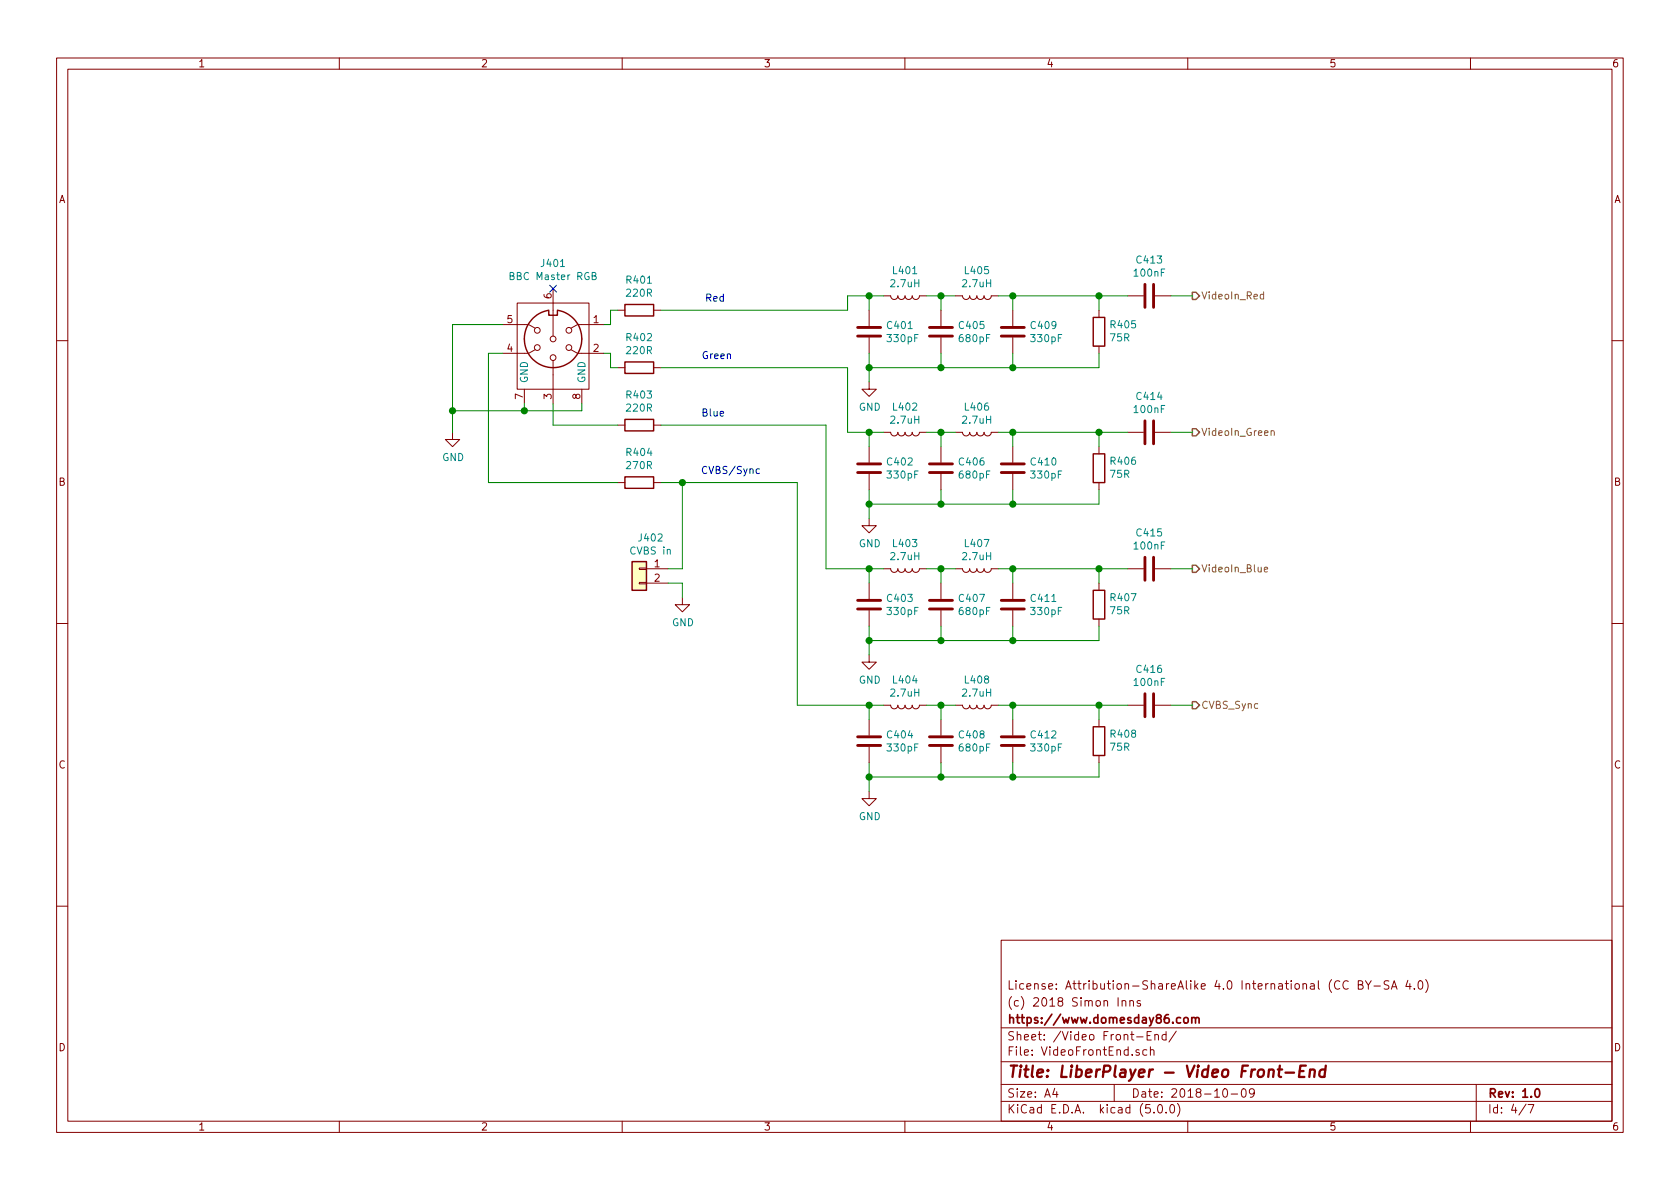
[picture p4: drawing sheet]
EESchema Schematic File Version 4
LIBS:LiberPlayer-cache
EELAYER 26 0
EELAYER END
$Descr A4 11693 8268
encoding utf-8
Sheet 4 7
Title "LiberPlayer - Video Front-End"
Date "2018-10-09"
Rev "1.0"
Comp "https://www.domesday86.com"
Comment1 "(c) 2018 Simon Inns"
Comment2 "License: Attribution-ShareAlike 4.0 International (CC BY-SA 4.0)"
Comment3 ""
Comment4 ""
$EndDescr
$Comp
L Device:C C?
U 1 1
P 8000 2050
AR Path="/5BB757F7/5BBA6953" Ref="C?"  Part="1" 
AR Path="/5BBA63F4/5BBA6953" Ref="C413"  Part="1" 
F 0 "C413" V 7748 2050 50  0000 C CNN
F 1 "100nF" V 7839 2050 50  0000 C CNN
F 2 "Capacitor_SMD:C_0805_2012Metric" H 8038 1900 50  0001 C CNN
F 3 "~" H 8000 2050 50  0001 C CNN
	1    8000 2050
	0    1    1    0   
$EndComp
$Comp
L Device:C C?
U 1 1
P 8000 3000
AR Path="/5BB757F7/5BBA695A" Ref="C?"  Part="1" 
AR Path="/5BBA63F4/5BBA695A" Ref="C414"  Part="1" 
F 0 "C414" V 7748 3000 50  0000 C CNN
F 1 "100nF" V 7839 3000 50  0000 C CNN
F 2 "Capacitor_SMD:C_0805_2012Metric" H 8038 2850 50  0001 C CNN
F 3 "~" H 8000 3000 50  0001 C CNN
	1    8000 3000
	0    1    1    0   
$EndComp
$Comp
L Device:C C?
U 1 1
P 8000 3950
AR Path="/5BB757F7/5BBA6961" Ref="C?"  Part="1" 
AR Path="/5BBA63F4/5BBA6961" Ref="C415"  Part="1" 
F 0 "C415" V 7748 3950 50  0000 C CNN
F 1 "100nF" V 7839 3950 50  0000 C CNN
F 2 "Capacitor_SMD:C_0805_2012Metric" H 8038 3800 50  0001 C CNN
F 3 "~" H 8000 3950 50  0001 C CNN
	1    8000 3950
	0    1    1    0   
$EndComp
$Comp
L Device:C C?
U 1 1
P 8000 4900
AR Path="/5BB757F7/5BBA6968" Ref="C?"  Part="1" 
AR Path="/5BBA63F4/5BBA6968" Ref="C416"  Part="1" 
F 0 "C416" V 7748 4900 50  0000 C CNN
F 1 "100nF" V 7839 4900 50  0000 C CNN
F 2 "Capacitor_SMD:C_0805_2012Metric" H 8038 4750 50  0001 C CNN
F 3 "~" H 8000 4900 50  0001 C CNN
	1    8000 4900
	0    1    1    0   
$EndComp
$Comp
L Device:R R?
U 1 1
P 7650 2300
AR Path="/5BB757F7/5BBA6973" Ref="R?"  Part="1" 
AR Path="/5BBA63F4/5BBA6973" Ref="R405"  Part="1" 
F 0 "R405" H 7580 2254 50  0000 R CNN
F 1 "75R" H 7580 2345 50  0000 R CNN
F 2 "Resistor_SMD:R_0805_2012Metric" V 7580 2300 50  0001 C CNN
F 3 "~" H 7650 2300 50  0001 C CNN
	1    7650 2300
	-1   0    0    1   
$EndComp
$Comp
L Device:R R?
U 1 1
P 7650 3250
AR Path="/5BB757F7/5BBA697A" Ref="R?"  Part="1" 
AR Path="/5BBA63F4/5BBA697A" Ref="R406"  Part="1" 
F 0 "R406" H 7580 3204 50  0000 R CNN
F 1 "75R" H 7580 3295 50  0000 R CNN
F 2 "Resistor_SMD:R_0805_2012Metric" V 7580 3250 50  0001 C CNN
F 3 "~" H 7650 3250 50  0001 C CNN
	1    7650 3250
	-1   0    0    1   
$EndComp
$Comp
L Device:R R?
U 1 1
P 7650 4200
AR Path="/5BB757F7/5BBA6981" Ref="R?"  Part="1" 
AR Path="/5BBA63F4/5BBA6981" Ref="R407"  Part="1" 
F 0 "R407" H 7580 4154 50  0000 R CNN
F 1 "75R" H 7580 4245 50  0000 R CNN
F 2 "Resistor_SMD:R_0805_2012Metric" V 7580 4200 50  0001 C CNN
F 3 "~" H 7650 4200 50  0001 C CNN
	1    7650 4200
	-1   0    0    1   
$EndComp
$Comp
L Device:R R?
U 1 1
P 7650 5150
AR Path="/5BB757F7/5BBA6988" Ref="R?"  Part="1" 
AR Path="/5BBA63F4/5BBA6988" Ref="R408"  Part="1" 
F 0 "R408" H 7580 5104 50  0000 R CNN
F 1 "75R" H 7580 5195 50  0000 R CNN
F 2 "Resistor_SMD:R_0805_2012Metric" V 7580 5150 50  0001 C CNN
F 3 "~" H 7650 5150 50  0001 C CNN
	1    7650 5150
	-1   0    0    1   
$EndComp
$Comp
L Device:L L?
U 1 1
P 6800 2050
AR Path="/5BB757F7/5BBA69A6" Ref="L?"  Part="1" 
AR Path="/5BBA63F4/5BBA69A6" Ref="L405"  Part="1" 
F 0 "L405" V 6622 2050 50  0000 C CNN
F 1 "2.7uH" V 6713 2050 50  0000 C CNN
F 2 "Inductor_SMD:L_0805_2012Metric" H 6800 2050 50  0001 C CNN
F 3 "~" H 6800 2050 50  0001 C CNN
	1    6800 2050
	0    1    1    0   
$EndComp
$Comp
L Device:L L?
U 1 1
P 6300 2050
AR Path="/5BB757F7/5BBA69AD" Ref="L?"  Part="1" 
AR Path="/5BBA63F4/5BBA69AD" Ref="L401"  Part="1" 
F 0 "L401" V 6122 2050 50  0000 C CNN
F 1 "2.7uH" V 6213 2050 50  0000 C CNN
F 2 "Inductor_SMD:L_0805_2012Metric" H 6300 2050 50  0001 C CNN
F 3 "~" H 6300 2050 50  0001 C CNN
	1    6300 2050
	0    1    1    0   
$EndComp
$Comp
L Device:C C?
U 1 1
P 7050 2300
AR Path="/5BB757F7/5BBA69B4" Ref="C?"  Part="1" 
AR Path="/5BBA63F4/5BBA69B4" Ref="C409"  Part="1" 
F 0 "C409" H 7165 2346 50  0000 L CNN
F 1 "330pF" H 7165 2255 50  0000 L CNN
F 2 "Capacitor_SMD:C_0805_2012Metric" H 7088 2150 50  0001 C CNN
F 3 "~" H 7050 2300 50  0001 C CNN
	1    7050 2300
	1    0    0    -1  
$EndComp
$Comp
L Device:C C?
U 1 1
P 6550 2300
AR Path="/5BB757F7/5BBA69BB" Ref="C?"  Part="1" 
AR Path="/5BBA63F4/5BBA69BB" Ref="C405"  Part="1" 
F 0 "C405" H 6665 2346 50  0000 L CNN
F 1 "680pF" H 6665 2255 50  0000 L CNN
F 2 "Capacitor_SMD:C_0805_2012Metric" H 6588 2150 50  0001 C CNN
F 3 "~" H 6550 2300 50  0001 C CNN
	1    6550 2300
	1    0    0    -1  
$EndComp
$Comp
L Device:C C?
U 1 1
P 6050 2300
AR Path="/5BB757F7/5BBA69C2" Ref="C?"  Part="1" 
AR Path="/5BBA63F4/5BBA69C2" Ref="C401"  Part="1" 
F 0 "C401" H 6165 2346 50  0000 L CNN
F 1 "330pF" H 6165 2255 50  0000 L CNN
F 2 "Capacitor_SMD:C_0805_2012Metric" H 6088 2150 50  0001 C CNN
F 3 "~" H 6050 2300 50  0001 C CNN
	1    6050 2300
	1    0    0    -1  
$EndComp
Wire Wire Line
	6650 2050 6550 2050
Wire Wire Line
	6150 2050 6050 2050
Wire Wire Line
	6050 2050 6050 2150
Wire Wire Line
	6550 2150 6550 2050
Connection ~ 6550 2050
Wire Wire Line
	6550 2050 6450 2050
Wire Wire Line
	7050 2150 7050 2050
Wire Wire Line
	7050 2050 6950 2050
Wire Wire Line
	6050 2450 6050 2550
Wire Wire Line
	6050 2550 6550 2550
Wire Wire Line
	6550 2450 6550 2550
Connection ~ 6550 2550
Wire Wire Line
	6550 2550 7050 2550
Wire Wire Line
	7050 2450 7050 2550
$Comp
L power:GND #PWR?
U 1 1
P 3150 3000
AR Path="/5BB757F7/5BBA69E8" Ref="#PWR?"  Part="1" 
AR Path="/5BBA63F4/5BBA69E8" Ref="#PWR0401"  Part="1" 
F 0 "#PWR0401" H 3150 2750 50  0001 C CNN
F 1 "GND" H 3155 2827 50  0000 C CNN
F 2 "" H 3150 3000 50  0001 C CNN
F 3 "" H 3150 3000 50  0001 C CNN
	1    3150 3000
	1    0    0    -1  
$EndComp
$Comp
L Device:R R?
U 1 1
P 4450 2150
AR Path="/5BB757F7/5BBA69F0" Ref="R?"  Part="1" 
AR Path="/5BBA63F4/5BBA69F0" Ref="R401"  Part="1" 
F 0 "R401" V 4657 2150 50  0000 C CNN
F 1 "220R" V 4566 2150 50  0000 C CNN
F 2 "Resistor_SMD:R_0805_2012Metric" V 4380 2150 50  0001 C CNN
F 3 "~" H 4450 2150 50  0001 C CNN
	1    4450 2150
	0    -1   -1   0   
$EndComp
$Comp
L Device:R R?
U 1 1
P 4450 2550
AR Path="/5BB757F7/5BBA69F7" Ref="R?"  Part="1" 
AR Path="/5BBA63F4/5BBA69F7" Ref="R402"  Part="1" 
F 0 "R402" V 4657 2550 50  0000 C CNN
F 1 "220R" V 4566 2550 50  0000 C CNN
F 2 "Resistor_SMD:R_0805_2012Metric" V 4380 2550 50  0001 C CNN
F 3 "~" H 4450 2550 50  0001 C CNN
	1    4450 2550
	0    -1   -1   0   
$EndComp
$Comp
L Device:R R?
U 1 1
P 4450 2950
AR Path="/5BB757F7/5BBA69FE" Ref="R?"  Part="1" 
AR Path="/5BBA63F4/5BBA69FE" Ref="R403"  Part="1" 
F 0 "R403" V 4657 2950 50  0000 C CNN
F 1 "220R" V 4566 2950 50  0000 C CNN
F 2 "Resistor_SMD:R_0805_2012Metric" V 4380 2950 50  0001 C CNN
F 3 "~" H 4450 2950 50  0001 C CNN
	1    4450 2950
	0    -1   -1   0   
$EndComp
$Comp
L power:GND #PWR?
U 1 1
P 4750 4150
AR Path="/5BB757F7/5BBA6A1B" Ref="#PWR?"  Part="1" 
AR Path="/5BBA63F4/5BBA6A1B" Ref="#PWR0402"  Part="1" 
F 0 "#PWR0402" H 4750 3900 50  0001 C CNN
F 1 "GND" H 4755 3977 50  0000 C CNN
F 2 "" H 4750 4150 50  0001 C CNN
F 3 "" H 4750 4150 50  0001 C CNN
	1    4750 4150
	1    0    0    -1  
$EndComp
$Comp
L Device:R R?
U 1 1
P 4450 3350
AR Path="/5BB757F7/5BC1D5F3" Ref="R?"  Part="1" 
AR Path="/5BBA63F4/5BC1D5F3" Ref="R404"  Part="1" 
F 0 "R404" V 4657 3350 50  0000 C CNN
F 1 "270R" V 4566 3350 50  0000 C CNN
F 2 "Resistor_SMD:R_0805_2012Metric" V 4380 3350 50  0001 C CNN
F 3 "~" H 4450 3350 50  0001 C CNN
	1    4450 3350
	0    -1   -1   0   
$EndComp
Wire Wire Line
	4200 2250 4250 2250
Wire Wire Line
	4250 2250 4250 2150
Wire Wire Line
	4250 2150 4300 2150
Wire Wire Line
	4200 2450 4250 2450
Wire Wire Line
	4250 2450 4250 2550
Wire Wire Line
	4250 2550 4300 2550
$Comp
L Device:L L?
U 1 1
P 6800 3000
AR Path="/5BB757F7/5BC23E33" Ref="L?"  Part="1" 
AR Path="/5BBA63F4/5BC23E33" Ref="L406"  Part="1" 
F 0 "L406" V 6622 3000 50  0000 C CNN
F 1 "2.7uH" V 6713 3000 50  0000 C CNN
F 2 "Inductor_SMD:L_0805_2012Metric" H 6800 3000 50  0001 C CNN
F 3 "~" H 6800 3000 50  0001 C CNN
	1    6800 3000
	0    1    1    0   
$EndComp
$Comp
L Device:L L?
U 1 1
P 6300 3000
AR Path="/5BB757F7/5BC23E39" Ref="L?"  Part="1" 
AR Path="/5BBA63F4/5BC23E39" Ref="L402"  Part="1" 
F 0 "L402" V 6122 3000 50  0000 C CNN
F 1 "2.7uH" V 6213 3000 50  0000 C CNN
F 2 "Inductor_SMD:L_0805_2012Metric" H 6300 3000 50  0001 C CNN
F 3 "~" H 6300 3000 50  0001 C CNN
	1    6300 3000
	0    1    1    0   
$EndComp
$Comp
L Device:C C?
U 1 1
P 7050 3250
AR Path="/5BB757F7/5BC23E3F" Ref="C?"  Part="1" 
AR Path="/5BBA63F4/5BC23E3F" Ref="C410"  Part="1" 
F 0 "C410" H 7165 3296 50  0000 L CNN
F 1 "330pF" H 7165 3205 50  0000 L CNN
F 2 "Capacitor_SMD:C_0805_2012Metric" H 7088 3100 50  0001 C CNN
F 3 "~" H 7050 3250 50  0001 C CNN
	1    7050 3250
	1    0    0    -1  
$EndComp
$Comp
L Device:C C?
U 1 1
P 6550 3250
AR Path="/5BB757F7/5BC23E45" Ref="C?"  Part="1" 
AR Path="/5BBA63F4/5BC23E45" Ref="C406"  Part="1" 
F 0 "C406" H 6665 3296 50  0000 L CNN
F 1 "680pF" H 6665 3205 50  0000 L CNN
F 2 "Capacitor_SMD:C_0805_2012Metric" H 6588 3100 50  0001 C CNN
F 3 "~" H 6550 3250 50  0001 C CNN
	1    6550 3250
	1    0    0    -1  
$EndComp
$Comp
L Device:C C?
U 1 1
P 6050 3250
AR Path="/5BB757F7/5BC23E4B" Ref="C?"  Part="1" 
AR Path="/5BBA63F4/5BC23E4B" Ref="C402"  Part="1" 
F 0 "C402" H 6165 3296 50  0000 L CNN
F 1 "330pF" H 6165 3205 50  0000 L CNN
F 2 "Capacitor_SMD:C_0805_2012Metric" H 6088 3100 50  0001 C CNN
F 3 "~" H 6050 3250 50  0001 C CNN
	1    6050 3250
	1    0    0    -1  
$EndComp
Wire Wire Line
	6650 3000 6550 3000
Wire Wire Line
	6150 3000 6050 3000
Wire Wire Line
	6050 3000 6050 3100
Wire Wire Line
	6550 3100 6550 3000
Connection ~ 6550 3000
Wire Wire Line
	6550 3000 6450 3000
Wire Wire Line
	7050 3100 7050 3000
Wire Wire Line
	7050 3000 6950 3000
Wire Wire Line
	6050 3400 6050 3500
Wire Wire Line
	6050 3500 6550 3500
Wire Wire Line
	6550 3400 6550 3500
Connection ~ 6550 3500
Wire Wire Line
	6550 3500 7050 3500
Wire Wire Line
	7050 3400 7050 3500
$Comp
L Device:L L?
U 1 1
P 6800 3950
AR Path="/5BB757F7/5BC24E4E" Ref="L?"  Part="1" 
AR Path="/5BBA63F4/5BC24E4E" Ref="L407"  Part="1" 
F 0 "L407" V 6622 3950 50  0000 C CNN
F 1 "2.7uH" V 6713 3950 50  0000 C CNN
F 2 "Inductor_SMD:L_0805_2012Metric" H 6800 3950 50  0001 C CNN
F 3 "~" H 6800 3950 50  0001 C CNN
	1    6800 3950
	0    1    1    0   
$EndComp
$Comp
L Device:L L?
U 1 1
P 6300 3950
AR Path="/5BB757F7/5BC24E54" Ref="L?"  Part="1" 
AR Path="/5BBA63F4/5BC24E54" Ref="L403"  Part="1" 
F 0 "L403" V 6122 3950 50  0000 C CNN
F 1 "2.7uH" V 6213 3950 50  0000 C CNN
F 2 "Inductor_SMD:L_0805_2012Metric" H 6300 3950 50  0001 C CNN
F 3 "~" H 6300 3950 50  0001 C CNN
	1    6300 3950
	0    1    1    0   
$EndComp
$Comp
L Device:C C?
U 1 1
P 7050 4200
AR Path="/5BB757F7/5BC24E5A" Ref="C?"  Part="1" 
AR Path="/5BBA63F4/5BC24E5A" Ref="C411"  Part="1" 
F 0 "C411" H 7165 4246 50  0000 L CNN
F 1 "330pF" H 7165 4155 50  0000 L CNN
F 2 "Capacitor_SMD:C_0805_2012Metric" H 7088 4050 50  0001 C CNN
F 3 "~" H 7050 4200 50  0001 C CNN
	1    7050 4200
	1    0    0    -1  
$EndComp
$Comp
L Device:C C?
U 1 1
P 6550 4200
AR Path="/5BB757F7/5BC24E60" Ref="C?"  Part="1" 
AR Path="/5BBA63F4/5BC24E60" Ref="C407"  Part="1" 
F 0 "C407" H 6665 4246 50  0000 L CNN
F 1 "680pF" H 6665 4155 50  0000 L CNN
F 2 "Capacitor_SMD:C_0805_2012Metric" H 6588 4050 50  0001 C CNN
F 3 "~" H 6550 4200 50  0001 C CNN
	1    6550 4200
	1    0    0    -1  
$EndComp
$Comp
L Device:C C?
U 1 1
P 6050 4200
AR Path="/5BB757F7/5BC24E66" Ref="C?"  Part="1" 
AR Path="/5BBA63F4/5BC24E66" Ref="C403"  Part="1" 
F 0 "C403" H 6165 4246 50  0000 L CNN
F 1 "330pF" H 6165 4155 50  0000 L CNN
F 2 "Capacitor_SMD:C_0805_2012Metric" H 6088 4050 50  0001 C CNN
F 3 "~" H 6050 4200 50  0001 C CNN
	1    6050 4200
	1    0    0    -1  
$EndComp
Wire Wire Line
	6650 3950 6550 3950
Wire Wire Line
	6150 3950 6050 3950
Wire Wire Line
	6050 3950 6050 4050
Wire Wire Line
	6550 4050 6550 3950
Connection ~ 6550 3950
Wire Wire Line
	6550 3950 6450 3950
Wire Wire Line
	7050 4050 7050 3950
Wire Wire Line
	7050 3950 6950 3950
Wire Wire Line
	6050 4350 6050 4450
Wire Wire Line
	6050 4450 6550 4450
Wire Wire Line
	6550 4350 6550 4450
Connection ~ 6550 4450
Wire Wire Line
	6550 4450 7050 4450
Wire Wire Line
	7050 4350 7050 4450
$Comp
L Device:L L?
U 1 1
P 6800 4900
AR Path="/5BB757F7/5BC26425" Ref="L?"  Part="1" 
AR Path="/5BBA63F4/5BC26425" Ref="L408"  Part="1" 
F 0 "L408" V 6622 4900 50  0000 C CNN
F 1 "2.7uH" V 6713 4900 50  0000 C CNN
F 2 "Inductor_SMD:L_0805_2012Metric" H 6800 4900 50  0001 C CNN
F 3 "~" H 6800 4900 50  0001 C CNN
	1    6800 4900
	0    1    1    0   
$EndComp
$Comp
L Device:L L?
U 1 1
P 6300 4900
AR Path="/5BB757F7/5BC2642B" Ref="L?"  Part="1" 
AR Path="/5BBA63F4/5BC2642B" Ref="L404"  Part="1" 
F 0 "L404" V 6122 4900 50  0000 C CNN
F 1 "2.7uH" V 6213 4900 50  0000 C CNN
F 2 "Inductor_SMD:L_0805_2012Metric" H 6300 4900 50  0001 C CNN
F 3 "~" H 6300 4900 50  0001 C CNN
	1    6300 4900
	0    1    1    0   
$EndComp
$Comp
L Device:C C?
U 1 1
P 7050 5150
AR Path="/5BB757F7/5BC26431" Ref="C?"  Part="1" 
AR Path="/5BBA63F4/5BC26431" Ref="C412"  Part="1" 
F 0 "C412" H 7165 5196 50  0000 L CNN
F 1 "330pF" H 7165 5105 50  0000 L CNN
F 2 "Capacitor_SMD:C_0805_2012Metric" H 7088 5000 50  0001 C CNN
F 3 "~" H 7050 5150 50  0001 C CNN
	1    7050 5150
	1    0    0    -1  
$EndComp
$Comp
L Device:C C?
U 1 1
P 6550 5150
AR Path="/5BB757F7/5BC26437" Ref="C?"  Part="1" 
AR Path="/5BBA63F4/5BC26437" Ref="C408"  Part="1" 
F 0 "C408" H 6665 5196 50  0000 L CNN
F 1 "680pF" H 6665 5105 50  0000 L CNN
F 2 "Capacitor_SMD:C_0805_2012Metric" H 6588 5000 50  0001 C CNN
F 3 "~" H 6550 5150 50  0001 C CNN
	1    6550 5150
	1    0    0    -1  
$EndComp
$Comp
L Device:C C?
U 1 1
P 6050 5150
AR Path="/5BB757F7/5BC2643D" Ref="C?"  Part="1" 
AR Path="/5BBA63F4/5BC2643D" Ref="C404"  Part="1" 
F 0 "C404" H 6165 5196 50  0000 L CNN
F 1 "330pF" H 6165 5105 50  0000 L CNN
F 2 "Capacitor_SMD:C_0805_2012Metric" H 6088 5000 50  0001 C CNN
F 3 "~" H 6050 5150 50  0001 C CNN
	1    6050 5150
	1    0    0    -1  
$EndComp
Wire Wire Line
	6650 4900 6550 4900
Wire Wire Line
	6150 4900 6050 4900
Wire Wire Line
	6050 4900 6050 5000
Wire Wire Line
	6550 5000 6550 4900
Connection ~ 6550 4900
Wire Wire Line
	6550 4900 6450 4900
Wire Wire Line
	7050 5000 7050 4900
Wire Wire Line
	7050 4900 6950 4900
Wire Wire Line
	6050 5300 6050 5400
Wire Wire Line
	6050 5400 6550 5400
Wire Wire Line
	6550 5300 6550 5400
Connection ~ 6550 5400
Wire Wire Line
	6550 5400 7050 5400
Wire Wire Line
	7050 5300 7050 5400
$Comp
L power:GND #PWR?
U 1 1
P 6050 2650
AR Path="/5BB757F7/5BC280F0" Ref="#PWR?"  Part="1" 
AR Path="/5BBA63F4/5BC280F0" Ref="#PWR0403"  Part="1" 
F 0 "#PWR0403" H 6050 2400 50  0001 C CNN
F 1 "GND" H 6055 2477 50  0000 C CNN
F 2 "" H 6050 2650 50  0001 C CNN
F 3 "" H 6050 2650 50  0001 C CNN
	1    6050 2650
	1    0    0    -1  
$EndComp
$Comp
L power:GND #PWR?
U 1 1
P 6050 3600
AR Path="/5BB757F7/5BC2813F" Ref="#PWR?"  Part="1" 
AR Path="/5BBA63F4/5BC2813F" Ref="#PWR0404"  Part="1" 
F 0 "#PWR0404" H 6050 3350 50  0001 C CNN
F 1 "GND" H 6055 3427 50  0000 C CNN
F 2 "" H 6050 3600 50  0001 C CNN
F 3 "" H 6050 3600 50  0001 C CNN
	1    6050 3600
	1    0    0    -1  
$EndComp
$Comp
L power:GND #PWR?
U 1 1
P 6050 4550
AR Path="/5BB757F7/5BC2818E" Ref="#PWR?"  Part="1" 
AR Path="/5BBA63F4/5BC2818E" Ref="#PWR0405"  Part="1" 
F 0 "#PWR0405" H 6050 4300 50  0001 C CNN
F 1 "GND" H 6055 4377 50  0000 C CNN
F 2 "" H 6050 4550 50  0001 C CNN
F 3 "" H 6050 4550 50  0001 C CNN
	1    6050 4550
	1    0    0    -1  
$EndComp
Wire Wire Line
	6050 4550 6050 4450
Connection ~ 6050 4450
Wire Wire Line
	6050 3600 6050 3500
Connection ~ 6050 3500
Wire Wire Line
	6050 2650 6050 2550
Connection ~ 6050 2550
$Comp
L power:GND #PWR?
U 1 1
P 6050 5500
AR Path="/5BB757F7/5BC313BA" Ref="#PWR?"  Part="1" 
AR Path="/5BBA63F4/5BC313BA" Ref="#PWR0406"  Part="1" 
F 0 "#PWR0406" H 6050 5250 50  0001 C CNN
F 1 "GND" H 6055 5327 50  0000 C CNN
F 2 "" H 6050 5500 50  0001 C CNN
F 3 "" H 6050 5500 50  0001 C CNN
	1    6050 5500
	1    0    0    -1  
$EndComp
Wire Wire Line
	6050 5500 6050 5400
Connection ~ 6050 5400
Wire Wire Line
	4650 3950 4750 3950
Wire Wire Line
	4600 3350 4750 3350
Wire Wire Line
	4750 3950 4750 3350
Connection ~ 4750 3350
Wire Wire Line
	7650 2450 7650 2550
Wire Wire Line
	7650 2550 7050 2550
Connection ~ 7050 2550
Wire Wire Line
	7650 3400 7650 3500
Wire Wire Line
	7650 3500 7050 3500
Connection ~ 7050 3500
Wire Wire Line
	7650 4350 7650 4450
Wire Wire Line
	7650 4450 7050 4450
Connection ~ 7050 4450
Wire Wire Line
	7650 5300 7650 5400
Wire Wire Line
	7650 5400 7050 5400
Connection ~ 7050 5400
Wire Wire Line
	7050 4900 7650 4900
Connection ~ 7050 4900
Wire Wire Line
	7050 3950 7650 3950
Connection ~ 7050 3950
Wire Wire Line
	7850 3000 7650 3000
Connection ~ 7050 3000
Wire Wire Line
	7850 2050 7650 2050
Connection ~ 7050 2050
Wire Wire Line
	7650 2150 7650 2050
Connection ~ 7650 2050
Wire Wire Line
	7650 2050 7050 2050
Wire Wire Line
	7650 3100 7650 3000
Connection ~ 7650 3000
Wire Wire Line
	7650 3000 7050 3000
Wire Wire Line
	7650 4050 7650 3950
Connection ~ 7650 3950
Wire Wire Line
	7650 3950 7850 3950
Wire Wire Line
	7650 5000 7650 4900
Connection ~ 7650 4900
Wire Wire Line
	7650 4900 7850 4900
Wire Wire Line
	5900 2050 6050 2050
Connection ~ 6050 2050
Wire Wire Line
	5900 3000 6050 3000
Connection ~ 6050 3000
Connection ~ 6050 3950
Connection ~ 6050 4900
Wire Wire Line
	5900 2150 5900 2050
Wire Wire Line
	4600 2150 5900 2150
Wire Wire Line
	5900 2550 5900 3000
Wire Wire Line
	4600 2550 5900 2550
Wire Wire Line
	5750 2950 5750 3950
Wire Wire Line
	4600 2950 5750 2950
Wire Wire Line
	5750 3950 6050 3950
Wire Wire Line
	5550 3350 5550 4900
Wire Wire Line
	4750 3350 5550 3350
Wire Wire Line
	5550 4900 6050 4900
Text Notes 5050 2100 2    50   ~ 0
Red
Text Notes 5100 2500 2    50   ~ 0
Green
Text Notes 5050 2900 2    50   ~ 0
Blue
Text Notes 5300 3300 2    50   ~ 0
CVBS/Sync
Text HLabel 8300 2050 2    50   Output ~ 0
VideoIn_Red
Text HLabel 8300 3000 2    50   Output ~ 0
VideoIn_Green
Text HLabel 8300 3950 2    50   Output ~ 0
VideoIn_Blue
Text HLabel 8300 4900 2    50   Output ~ 0
CVBS_Sync
Wire Wire Line
	8150 4900 8300 4900
Wire Wire Line
	8150 3950 8300 3950
Wire Wire Line
	8150 3000 8300 3000
Wire Wire Line
	8150 2050 8300 2050
$Comp
L LocalSymbolLibrary:DIN-6-Socket J401
U 1 1
P 3850 2350
F 0 "J401" H 3850 2878 50  0000 C CNN
F 1 "BBC Master RGB" H 3850 2787 50  0000 C CNN
F 2 "LocalFootprints:6P DIN Socket RS Pro" H 3850 2350 50  0001 C CNN
F 3 "https://docs-emea.rs-online.com/webdocs/1579/0900766b81579bcc.pdf" H 3850 2350 50  0001 C CNN
	1    3850 2350
	1    0    0    -1  
$EndComp
Wire Wire Line
	3850 2950 3850 2800
Wire Wire Line
	3850 2950 4300 2950
Wire Wire Line
	3500 2450 3400 2450
Wire Wire Line
	3400 2450 3400 3350
Wire Wire Line
	3400 3350 4300 3350
Wire Wire Line
	4050 2800 4050 2850
Wire Wire Line
	4050 2850 3650 2850
Wire Wire Line
	3150 2850 3150 3000
Wire Wire Line
	3500 2250 3150 2250
Wire Wire Line
	3150 2250 3150 2850
Connection ~ 3150 2850
Wire Wire Line
	3650 2800 3650 2850
Connection ~ 3650 2850
Wire Wire Line
	3650 2850 3150 2850
NoConn ~ 3850 2000
$Comp
L Connector_Generic:Conn_01x02 J402
U 1 1
P 4450 3950
F 0 "J402" H 4370 4167 50  0000 C CNN
F 1 "CVBS in" H 4370 4076 50  0000 C CNN
F 2 "Connector_PinHeader_2.54mm:PinHeader_1x02_P2.54mm_Vertical" H 4450 3950 50  0001 C CNN
F 3 "~" H 4450 3950 50  0001 C CNN
	1    4450 3950
	-1   0    0    -1  
$EndComp
Wire Wire Line
	4650 4050 4750 4050
Wire Wire Line
	4750 4050 4750 4150
$EndSCHEMATC
